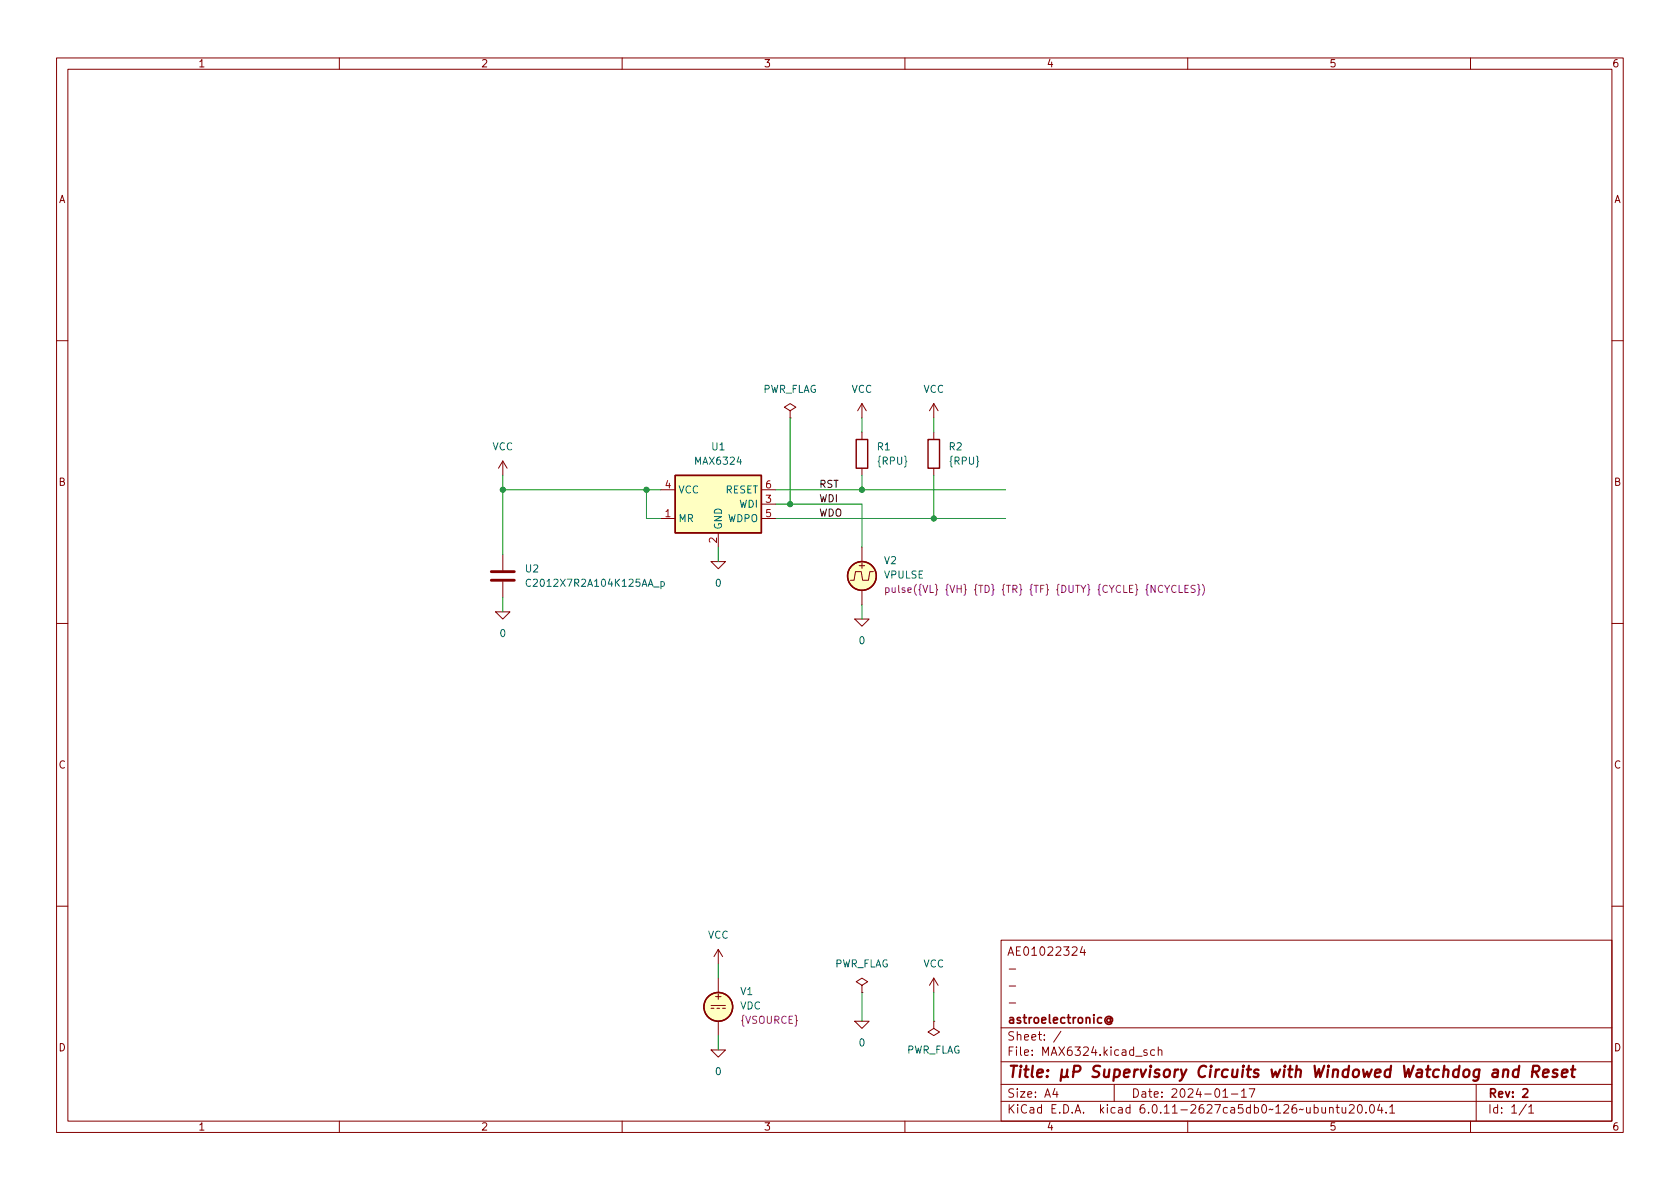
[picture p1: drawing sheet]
(kicad_sch
 (version 20231120)
 (generator "eeschema")
 (generator_version "8.0")
 (paper "A4")
 (title_block
  (title "µP Supervisory Circuits with Windowed Watchdog and Reset")
  (date "2024-01-17")
  (rev "2")
  (company "astroelectronic@")
  (comment 1 "-")
  (comment 2 "-")
  (comment 3 "-")
  (comment 4 "AE01022324"))
 (lib_symbols
  (symbol "Device:C"
   (pin_numbers hide)
   (pin_names
    (offset 0.254)) (exclude_from_sim no) (in_bom yes) (on_board yes)
   (property "Reference" "C" (at 0.635 2.54 0) (effects (font (size 1.27 1.27)) (justify left)))
   (property "Value" "C" (at 0.635 -2.54 0) (effects (font (size 1.27 1.27)) (justify left)))
   (property "Footprint" "" (at 0.9652 -3.81 0) (effects (font (size 1.27 1.27)) (hide yes)))
   (property "Datasheet" "~" (at 0 0 0) (effects (font (size 1.27 1.27)) (hide yes)))
   (property "Description" "Unpolarized capacitor" (at 0 0 0) (effects (font (size 1.27 1.27)) (hide yes)))
   (symbol "C_0_1"
    (polyline (pts (xy -2.032 -0.762) (xy 2.032 -0.762)) (stroke (width 0.508) (type default)) (fill (type none)))
    (polyline (pts (xy -2.032 0.762) (xy 2.032 0.762)) (stroke (width 0.508) (type default)) (fill (type none))))
   (symbol "C_1_1"
    (pin passive line (at 0 3.81 270) (length 2.794) (name "~" (effects (font (size 1.27 1.27)))) (number "1" (effects (font (size 1.27 1.27)))))
    (pin passive line (at 0 -3.81 90) (length 2.794) (name "~" (effects (font (size 1.27 1.27)))) (number "2" (effects (font (size 1.27 1.27)))))))
  (symbol "Device:R"
   (pin_numbers hide)
   (pin_names
    (offset 0)) (exclude_from_sim no) (in_bom yes) (on_board yes)
   (property "Reference" "R" (at 2.032 0 90) (effects (font (size 1.27 1.27))))
   (property "Value" "R" (at 0 0 90) (effects (font (size 1.27 1.27))))
   (property "Footprint" "" (at -1.778 0 90) (effects (font (size 1.27 1.27)) (hide yes)))
   (property "Datasheet" "~" (at 0 0 0) (effects (font (size 1.27 1.27)) (hide yes)))
   (property "Description" "Resistor" (at 0 0 0) (effects (font (size 1.27 1.27)) (hide yes)))
   (symbol "R_0_1"
    (rectangle (start -1.016 -2.54) (end 1.016 2.54) (stroke (width 0.254) (type default)) (fill (type none))))
   (symbol "R_1_1"
    (pin passive line (at 0 3.81 270) (length 1.27) (name "~" (effects (font (size 1.27 1.27)))) (number "1" (effects (font (size 1.27 1.27)))))
    (pin passive line (at 0 -3.81 90) (length 1.27) (name "~" (effects (font (size 1.27 1.27)))) (number "2" (effects (font (size 1.27 1.27)))))))
  (symbol "MAX6324:MAX6324" (exclude_from_sim no) (in_bom yes) (on_board yes)
   (property "Reference" "U" (at 0 8.89 0) (effects (font (size 1.27 1.27))))
   (property "Value" "MAX6324" (at 0 6.35 0) (effects (font (size 1.27 1.27))))
   (property "Footprint" "" (at 16.51 -11.43 0) (effects (font (size 1.27 1.27)) (hide yes)))
   (property "Datasheet" "https://www.analog.com/en/products/max6324.html" (at 0 0 0) (effects (font (size 1.27 1.27)) (hide yes)))
   (property "Description" "uP Supervisory Circuits with Windowed (Min/Max) Watchdog and Manual Reset " (at 0 0 0) (effects (font (size 1.27 1.27)) (hide yes)))
   (symbol "MAX6324_0_1"
    (rectangle (start -7.62 5.08) (end 7.62 -5.08) (stroke (width 0.254) (type default)) (fill (type background))))
   (symbol "MAX6324_1_1"
    (pin passive line (at -10.16 -2.54 0) (length 2.54) (name "MR" (effects (font (size 1.27 1.27)))) (number "1" (effects (font (size 1.27 1.27)))))
    (pin passive line (at 0 -7.62 90) (length 2.54) (name "GND" (effects (font (size 1.27 1.27)))) (number "2" (effects (font (size 1.27 1.27)))))
    (pin passive line (at 10.16 0 180) (length 2.54) (name "WDI" (effects (font (size 1.27 1.27)))) (number "3" (effects (font (size 1.27 1.27)))))
    (pin passive line (at -10.16 2.54 0) (length 2.54) (name "VCC" (effects (font (size 1.27 1.27)))) (number "4" (effects (font (size 1.27 1.27)))))
    (pin passive line (at 10.16 -2.54 180) (length 2.54) (name "WDPO" (effects (font (size 1.27 1.27)))) (number "5" (effects (font (size 1.27 1.27)))))
    (pin passive line (at 10.16 2.54 180) (length 2.54) (name "RESET" (effects (font (size 1.27 1.27)))) (number "6" (effects (font (size 1.27 1.27)))))))
  (symbol "Simulation_SPICE:VDC"
   (pin_numbers hide)
   (pin_names
    (offset 0.0254)) (exclude_from_sim no) (in_bom yes) (on_board yes)
   (property "Reference" "V" (at 2.54 2.54 0) (effects (font (size 1.27 1.27)) (justify left)))
   (property "Value" "VDC" (at 2.54 0 0) (effects (font (size 1.27 1.27)) (justify left)))
   (property "Footprint" "" (at 0 0 0) (effects (font (size 1.27 1.27)) (hide yes)))
   (property "Datasheet" "~" (at 0 0 0) (effects (font (size 1.27 1.27)) (hide yes)))
   (property "Description" "Voltage source, DC" (at 0 0 0) (effects (font (size 1.27 1.27)) (hide yes)))
   (property "Spice_Netlist_Enabled" "Y" (at 0 0 0) (effects (font (size 1.27 1.27)) (justify left) (hide yes)))
   (property "Spice_Primitive" "V" (at 0 0 0) (effects (font (size 1.27 1.27)) (justify left) (hide yes)))
   (property "Spice_Model" "dc(1)" (at 2.54 -2.54 0) (effects (font (size 1.27 1.27)) (justify left)))
   (symbol "VDC_0_0"
    (polyline (pts (xy -1.27 0.254) (xy 1.27 0.254)) (stroke (width 0) (type default)) (fill (type none)))
    (polyline (pts (xy -0.762 -0.254) (xy -1.27 -0.254)) (stroke (width 0) (type default)) (fill (type none)))
    (polyline (pts (xy 0.254 -0.254) (xy -0.254 -0.254)) (stroke (width 0) (type default)) (fill (type none)))
    (polyline (pts (xy 1.27 -0.254) (xy 0.762 -0.254)) (stroke (width 0) (type default)) (fill (type none)))
    (text "+" (at 0 1.905 0) (effects (font (size 1.27 1.27)))))
   (symbol "VDC_0_1"
    (circle (center 0 0) (radius 2.54) (stroke (width 0.254) (type default)) (fill (type background))))
   (symbol "VDC_1_1"
    (pin passive line (at 0 5.08 270) (length 2.54) (name "~" (effects (font (size 1.27 1.27)))) (number "1" (effects (font (size 1.27 1.27)))))
    (pin passive line (at 0 -5.08 90) (length 2.54) (name "~" (effects (font (size 1.27 1.27)))) (number "2" (effects (font (size 1.27 1.27)))))))
  (symbol "Simulation_SPICE:VPULSE"
   (pin_numbers hide)
   (pin_names
    (offset 0.0254)) (exclude_from_sim no) (in_bom yes) (on_board yes)
   (property "Reference" "V" (at 2.54 2.54 0) (effects (font (size 1.27 1.27)) (justify left)))
   (property "Value" "VPULSE" (at 2.54 0 0) (effects (font (size 1.27 1.27)) (justify left)))
   (property "Footprint" "" (at 0 0 0) (effects (font (size 1.27 1.27)) (hide yes)))
   (property "Datasheet" "~" (at 0 0 0) (effects (font (size 1.27 1.27)) (hide yes)))
   (property "Description" "Voltage source, pulse" (at 0 0 0) (effects (font (size 1.27 1.27)) (hide yes)))
   (property "Spice_Netlist_Enabled" "Y" (at 0 0 0) (effects (font (size 1.27 1.27)) (justify left) (hide yes)))
   (property "Spice_Primitive" "V" (at 0 0 0) (effects (font (size 1.27 1.27)) (justify left) (hide yes)))
   (property "Spice_Model" "pulse(0 1 2n 2n 2n 50n 100n)" (at 2.54 -2.54 0) (effects (font (size 1.27 1.27)) (justify left)))
   (symbol "VPULSE_0_0"
    (polyline (pts (xy -2.032 -0.762) (xy -1.397 -0.762) (xy -1.143 0.762) (xy -0.127 0.762) (xy 0.127 -0.762) (xy 1.143 -0.762) (xy 1.397 0.762) (xy 2.032 0.762)) (stroke (width 0) (type default)) (fill (type none)))
    (text "+" (at 0 1.905 0) (effects (font (size 1.27 1.27)))))
   (symbol "VPULSE_0_1"
    (circle (center 0 0) (radius 2.54) (stroke (width 0.254) (type default)) (fill (type background))))
   (symbol "VPULSE_1_1"
    (pin passive line (at 0 5.08 270) (length 2.54) (name "~" (effects (font (size 1.27 1.27)))) (number "1" (effects (font (size 1.27 1.27)))))
    (pin passive line (at 0 -5.08 90) (length 2.54) (name "~" (effects (font (size 1.27 1.27)))) (number "2" (effects (font (size 1.27 1.27)))))))
  (symbol "power:PWR_FLAG"
   (power)
   (pin_numbers hide)
   (pin_names
    (offset 0) hide) (exclude_from_sim no) (in_bom yes) (on_board yes)
   (property "Reference" "#FLG" (at 0 1.905 0) (effects (font (size 1.27 1.27)) (hide yes)))
   (property "Value" "PWR_FLAG" (at 0 3.81 0) (effects (font (size 1.27 1.27))))
   (property "Footprint" "" (at 0 0 0) (effects (font (size 1.27 1.27)) (hide yes)))
   (property "Datasheet" "~" (at 0 0 0) (effects (font (size 1.27 1.27)) (hide yes)))
   (property "Description" "Special symbol for telling ERC where power comes from" (at 0 0 0) (effects (font (size 1.27 1.27)) (hide yes)))
   (symbol "PWR_FLAG_0_0"
    (pin power_out line (at 0 0 90) (length 0) (name "pwr" (effects (font (size 1.27 1.27)))) (number "1" (effects (font (size 1.27 1.27))))))
   (symbol "PWR_FLAG_0_1"
    (polyline (pts (xy 0 0) (xy 0 1.27) (xy -1.016 1.905) (xy 0 2.54) (xy 1.016 1.905) (xy 0 1.27)) (stroke (width 0) (type default)) (fill (type none)))))
  (symbol "power:VCC"
   (power)
   (pin_names
    (offset 0)) (exclude_from_sim no) (in_bom yes) (on_board yes)
   (property "Reference" "#PWR" (at 0 -3.81 0) (effects (font (size 1.27 1.27)) (hide yes)))
   (property "Value" "VCC" (at 0 3.81 0) (effects (font (size 1.27 1.27))))
   (property "Footprint" "" (at 0 0 0) (effects (font (size 1.27 1.27)) (hide yes)))
   (property "Datasheet" "" (at 0 0 0) (effects (font (size 1.27 1.27)) (hide yes)))
   (property "Description" "Power symbol creates a global label with name \"VCC\"" (at 0 0 0) (effects (font (size 1.27 1.27)) (hide yes)))
   (symbol "VCC_0_1"
    (polyline (pts (xy -0.762 1.27) (xy 0 2.54)) (stroke (width 0) (type default)) (fill (type none)))
    (polyline (pts (xy 0 0) (xy 0 2.54)) (stroke (width 0) (type default)) (fill (type none)))
    (polyline (pts (xy 0 2.54) (xy 0.762 1.27)) (stroke (width 0) (type default)) (fill (type none))))
   (symbol "VCC_1_1"
    (pin power_in line (at 0 0 90) (length 0) hide (name "VCC" (effects (font (size 1.27 1.27)))) (number "1" (effects (font (size 1.27 1.27)))))))
  (symbol "pspice:0"
   (power)
   (pin_names
    (offset 0)) (exclude_from_sim no) (in_bom yes) (on_board yes)
   (property "Reference" "#GND" (at 0 -2.54 0) (effects (font (size 1.27 1.27)) (hide yes)))
   (property "Value" "0" (at 0 -1.778 0) (effects (font (size 1.27 1.27))))
   (property "Footprint" "" (at 0 0 0) (effects (font (size 1.27 1.27)) (hide yes)))
   (property "Datasheet" "~" (at 0 0 0) (effects (font (size 1.27 1.27)) (hide yes)))
   (property "Description" "0V reference potential for simulation" (at 0 0 0) (effects (font (size 1.27 1.27)) (hide yes)))
   (symbol "0_0_1"
    (polyline (pts (xy -1.27 0) (xy 0 -1.27) (xy 1.27 0) (xy -1.27 0)) (stroke (width 0) (type default)) (fill (type none))))
   (symbol "0_1_1"
    (pin power_in line (at 0 0 0) (length 0) hide (name "0" (effects (font (size 1.016 1.016)))) (number "1" (effects (font (size 1.016 1.016))))))))
 (junction
  (at 139.7 88.9)
  (diameter 0)
  (color 0 0 0 0))
 (junction
  (at 114.3 86.36)
  (diameter 0)
  (color 0 0 0 0))
 (junction
  (at 152.4 86.36)
  (diameter 0)
  (color 0 0 0 0))
 (junction
  (at 88.9 86.36)
  (diameter 0)
  (color 0 0 0 0))
 (junction
  (at 165.1 91.44)
  (diameter 0)
  (color 0 0 0 0))
 (wire
  (pts (xy 88.9 86.36) (xy 88.9 83.82))
  (stroke (width 0) (type default)))
 (wire
  (pts (xy 88.9 105.41) (xy 88.9 107.95))
  (stroke (width 0) (type default)))
 (wire
  (pts (xy 137.16 88.9) (xy 139.7 88.9))
  (stroke (width 0) (type default)))
 (wire
  (pts (xy 152.4 106.68) (xy 152.4 109.22))
  (stroke (width 0) (type default)))
 (wire
  (pts (xy 88.9 86.36) (xy 114.3 86.36))
  (stroke (width 0) (type default)))
 (wire
  (pts (xy 137.16 91.44) (xy 165.1 91.44))
  (stroke (width 0) (type default)))
 (wire
  (pts (xy 88.9 97.79) (xy 88.9 86.36))
  (stroke (width 0) (type default)))
 (wire
  (pts (xy 127 96.52) (xy 127 99.06))
  (stroke (width 0) (type default)))
 (wire
  (pts (xy 152.4 86.36) (xy 177.8 86.36))
  (stroke (width 0) (type default)))
 (wire
  (pts (xy 152.4 83.82) (xy 152.4 86.36))
  (stroke (width 0) (type default)))
 (wire
  (pts (xy 165.1 175.26) (xy 165.1 180.34))
  (stroke (width 0) (type default)))
 (wire
  (pts (xy 116.84 91.44) (xy 114.3 91.44))
  (stroke (width 0) (type default)))
 (wire
  (pts (xy 165.1 83.82) (xy 165.1 91.44))
  (stroke (width 0) (type default)))
 (wire
  (pts (xy 152.4 175.26) (xy 152.4 180.34))
  (stroke (width 0) (type default)))
 (wire
  (pts (xy 127 170.18) (xy 127 172.72))
  (stroke (width 0) (type default)))
 (wire
  (pts (xy 139.7 73.66) (xy 139.7 88.9))
  (stroke (width 0) (type default)))
 (wire
  (pts (xy 114.3 86.36) (xy 116.84 86.36))
  (stroke (width 0) (type default)))
 (wire
  (pts (xy 152.4 88.9) (xy 152.4 96.52))
  (stroke (width 0) (type default)))
 (wire
  (pts (xy 137.16 86.36) (xy 152.4 86.36))
  (stroke (width 0) (type default)))
 (wire
  (pts (xy 127 182.88) (xy 127 185.42))
  (stroke (width 0) (type default)))
 (wire
  (pts (xy 114.3 86.36) (xy 114.3 91.44))
  (stroke (width 0) (type default)))
 (wire
  (pts (xy 139.7 88.9) (xy 152.4 88.9))
  (stroke (width 0) (type default)))
 (wire
  (pts (xy 152.4 73.66) (xy 152.4 76.2))
  (stroke (width 0) (type default)))
 (wire
  (pts (xy 165.1 73.66) (xy 165.1 76.2))
  (stroke (width 0) (type default)))
 (wire
  (pts (xy 165.1 91.44) (xy 177.8 91.44))
  (stroke (width 0) (type default)))
 (label "WDO"
  (at 144.78 91.44 0)
  (fields_autoplaced yes)
  (effects (font (size 1.27 1.27)) (justify left bottom)))
 (label "WDI"
  (at 144.78 88.9 0)
  (fields_autoplaced yes)
  (effects (font (size 1.27 1.27)) (justify left bottom)))
 (label "RST"
  (at 144.78 86.36 0)
  (fields_autoplaced yes)
  (effects (font (size 1.27 1.27)) (justify left bottom)))
 (symbol
  (lib_id "power:PWR_FLAG")
  (at 165.1 180.34 180)
  (unit 1)
  (exclude_from_sim no)
  (in_bom yes)
  (on_board yes)
  (dnp no)
  (fields_autoplaced yes)
  (property "Reference" "#FLG02" (at 165.1 182.245 0) (effects (font (size 1.27 1.27)) (hide yes)))
  (property "Value" "PWR_FLAG" (at 165.1 185.42 0) (effects (font (size 1.27 1.27))))
  (property "Footprint" "" (at 165.1 180.34 0) (effects (font (size 1.27 1.27)) (hide yes)))
  (property "Datasheet" "~" (at 165.1 180.34 0) (effects (font (size 1.27 1.27)) (hide yes)))
  (property "Description" "" (at 165.1 180.34 0) (effects (font (size 1.27 1.27)) (hide yes)))
  (pin "1"))
 (symbol
  (lib_id "power:VCC")
  (at 88.9 83.82 0)
  (unit 1)
  (exclude_from_sim no)
  (in_bom yes)
  (on_board yes)
  (dnp no)
  (fields_autoplaced yes)
  (property "Reference" "#PWR01" (at 88.9 87.63 0) (effects (font (size 1.27 1.27)) (hide yes)))
  (property "Value" "VCC" (at 88.9 78.74 0) (effects (font (size 1.27 1.27))))
  (property "Footprint" "" (at 88.9 83.82 0) (effects (font (size 1.27 1.27)) (hide yes)))
  (property "Datasheet" "" (at 88.9 83.82 0) (effects (font (size 1.27 1.27)) (hide yes)))
  (property "Description" "" (at 88.9 83.82 0) (effects (font (size 1.27 1.27)) (hide yes)))
  (pin "1"))
 (symbol
  (lib_id "power:PWR_FLAG")
  (at 139.7 73.66 0)
  (unit 1)
  (exclude_from_sim no)
  (in_bom yes)
  (on_board yes)
  (dnp no)
  (fields_autoplaced yes)
  (property "Reference" "#FLG03" (at 139.7 71.755 0) (effects (font (size 1.27 1.27)) (hide yes)))
  (property "Value" "PWR_FLAG" (at 139.7 68.58 0) (effects (font (size 1.27 1.27))))
  (property "Footprint" "" (at 139.7 73.66 0) (effects (font (size 1.27 1.27)) (hide yes)))
  (property "Datasheet" "~" (at 139.7 73.66 0) (effects (font (size 1.27 1.27)) (hide yes)))
  (property "Description" "" (at 139.7 73.66 0) (effects (font (size 1.27 1.27)) (hide yes)))
  (pin "1"))
 (symbol
  (lib_id "Device:R")
  (at 152.4 80.01 0)
  (unit 1)
  (exclude_from_sim no)
  (in_bom yes)
  (on_board yes)
  (dnp no)
  (fields_autoplaced yes)
  (property "Reference" "R1" (at 154.94 78.7399 0) (effects (font (size 1.27 1.27)) (justify left)))
  (property "Value" "{RPU}" (at 154.94 81.2799 0) (effects (font (size 1.27 1.27)) (justify left)))
  (property "Footprint" "" (at 150.622 80.01 90) (effects (font (size 1.27 1.27)) (hide yes)))
  (property "Datasheet" "~" (at 152.4 80.01 0) (effects (font (size 1.27 1.27)) (hide yes)))
  (property "Description" "" (at 152.4 80.01 0) (effects (font (size 1.27 1.27)) (hide yes)))
  (pin "1")
  (pin "2"))
 (symbol
  (lib_id "pspice:0")
  (at 152.4 180.34 0)
  (unit 1)
  (exclude_from_sim no)
  (in_bom yes)
  (on_board yes)
  (dnp no)
  (fields_autoplaced yes)
  (property "Reference" "#GND04" (at 152.4 182.88 0) (effects (font (size 1.27 1.27)) (hide yes)))
  (property "Value" "0" (at 152.4 184.15 0) (effects (font (size 1.27 1.27))))
  (property "Footprint" "" (at 152.4 180.34 0) (effects (font (size 1.27 1.27)) (hide yes)))
  (property "Datasheet" "~" (at 152.4 180.34 0) (effects (font (size 1.27 1.27)) (hide yes)))
  (property "Description" "" (at 152.4 180.34 0) (effects (font (size 1.27 1.27)) (hide yes)))
  (pin "1"))
 (symbol
  (lib_id "Device:C")
  (at 88.9 101.6 0)
  (unit 1)
  (exclude_from_sim no)
  (in_bom yes)
  (on_board yes)
  (dnp no)
  (fields_autoplaced yes)
  (property "Reference" "U2" (at 92.71 100.3299 0) (effects (font (size 1.27 1.27)) (justify left)))
  (property "Value" "C2012X7R2A104K125AA_p" (at 92.71 102.8699 0) (effects (font (size 1.27 1.27)) (justify left)))
  (property "Footprint" "" (at 89.8652 105.41 0) (effects (font (size 1.27 1.27)) (hide yes)))
  (property "Datasheet" "~" (at 88.9 101.6 0) (effects (font (size 1.27 1.27)) (hide yes)))
  (property "Description" "" (at 88.9 101.6 0) (effects (font (size 1.27 1.27)) (hide yes)))
  (property "Sim.Library" "models/C2012X7R2A104K125AA_p.mod" (at 88.9 101.6 0) (effects (font (size 1.27 1.27)) (hide yes)))
  (property "Sim.Name" "C2012X7R2A104K125AA_p" (at 88.9 101.6 0) (effects (font (size 1.27 1.27)) (hide yes)))
  (property "Sim.Pins" "1=n1 2=n2" (at 0 0 0) (effects (font (size 1.27 1.27)) (hide yes)))
  (pin "1")
  (pin "2"))
 (symbol
  (lib_id "Device:R")
  (at 165.1 80.01 0)
  (unit 1)
  (exclude_from_sim no)
  (in_bom yes)
  (on_board yes)
  (dnp no)
  (fields_autoplaced yes)
  (property "Reference" "R2" (at 167.64 78.7399 0) (effects (font (size 1.27 1.27)) (justify left)))
  (property "Value" "{RPU}" (at 167.64 81.2799 0) (effects (font (size 1.27 1.27)) (justify left)))
  (property "Footprint" "" (at 163.322 80.01 90) (effects (font (size 1.27 1.27)) (hide yes)))
  (property "Datasheet" "~" (at 165.1 80.01 0) (effects (font (size 1.27 1.27)) (hide yes)))
  (property "Description" "" (at 165.1 80.01 0) (effects (font (size 1.27 1.27)) (hide yes)))
  (pin "1")
  (pin "2"))
 (symbol
  (lib_id "power:VCC")
  (at 165.1 175.26 0)
  (unit 1)
  (exclude_from_sim no)
  (in_bom yes)
  (on_board yes)
  (dnp no)
  (fields_autoplaced yes)
  (property "Reference" "#PWR04" (at 165.1 179.07 0) (effects (font (size 1.27 1.27)) (hide yes)))
  (property "Value" "VCC" (at 165.1 170.18 0) (effects (font (size 1.27 1.27))))
  (property "Footprint" "" (at 165.1 175.26 0) (effects (font (size 1.27 1.27)) (hide yes)))
  (property "Datasheet" "" (at 165.1 175.26 0) (effects (font (size 1.27 1.27)) (hide yes)))
  (property "Description" "" (at 165.1 175.26 0) (effects (font (size 1.27 1.27)) (hide yes)))
  (pin "1"))
 (symbol
  (lib_id "power:PWR_FLAG")
  (at 152.4 175.26 0)
  (unit 1)
  (exclude_from_sim no)
  (in_bom yes)
  (on_board yes)
  (dnp no)
  (fields_autoplaced yes)
  (property "Reference" "#FLG01" (at 152.4 173.355 0) (effects (font (size 1.27 1.27)) (hide yes)))
  (property "Value" "PWR_FLAG" (at 152.4 170.18 0) (effects (font (size 1.27 1.27))))
  (property "Footprint" "" (at 152.4 175.26 0) (effects (font (size 1.27 1.27)) (hide yes)))
  (property "Datasheet" "~" (at 152.4 175.26 0) (effects (font (size 1.27 1.27)) (hide yes)))
  (property "Description" "" (at 152.4 175.26 0) (effects (font (size 1.27 1.27)) (hide yes)))
  (pin "1"))
 (symbol
  (lib_id "MAX6324:MAX6324")
  (at 127 88.9 0)
  (unit 1)
  (exclude_from_sim no)
  (in_bom yes)
  (on_board yes)
  (dnp no)
  (fields_autoplaced yes)
  (property "Reference" "U1" (at 127 78.74 0) (effects (font (size 1.27 1.27))))
  (property "Value" "MAX6324" (at 127 81.28 0) (effects (font (size 1.27 1.27))))
  (property "Footprint" "" (at 143.51 100.33 0) (effects (font (size 1.27 1.27)) (hide yes)))
  (property "Datasheet" "https://www.analog.com/en/products/max6324.html" (at 127 88.9 0) (effects (font (size 1.27 1.27)) (hide yes)))
  (property "Description" "" (at 127 88.9 0) (effects (font (size 1.27 1.27)) (hide yes)))
  (property "Sim.Library" "models/max6324.lib" (at 127 88.9 0) (effects (font (size 1.27 1.27)) (hide yes)))
  (property "Sim.Name" "MAX6324" (at 127 88.9 0) (effects (font (size 1.27 1.27)) (hide yes)))
  (property "Sim.Pins" "1=1 2=2 3=3 4=4 5=5 6=6" (at 0 0 0) (effects (font (size 1.27 1.27)) (hide yes)))
  (pin "1")
  (pin "2")
  (pin "3")
  (pin "4")
  (pin "5")
  (pin "6"))
 (symbol
  (lib_id "pspice:0")
  (at 127 185.42 0)
  (unit 1)
  (exclude_from_sim no)
  (in_bom yes)
  (on_board yes)
  (dnp no)
  (fields_autoplaced yes)
  (property "Reference" "#GND02" (at 127 187.96 0) (effects (font (size 1.27 1.27)) (hide yes)))
  (property "Value" "0" (at 127 189.23 0) (effects (font (size 1.27 1.27))))
  (property "Footprint" "" (at 127 185.42 0) (effects (font (size 1.27 1.27)) (hide yes)))
  (property "Datasheet" "~" (at 127 185.42 0) (effects (font (size 1.27 1.27)) (hide yes)))
  (property "Description" "" (at 127 185.42 0) (effects (font (size 1.27 1.27)) (hide yes)))
  (pin "1"))
 (symbol
  (lib_id "Simulation_SPICE:VDC")
  (at 127 177.8 0)
  (unit 1)
  (exclude_from_sim no)
  (in_bom yes)
  (on_board yes)
  (dnp no)
  (fields_autoplaced yes)
  (property "Reference" "V1" (at 130.81 175.0701 0) (effects (font (size 1.27 1.27)) (justify left)))
  (property "Value" "VDC" (at 130.81 177.6101 0) (effects (font (size 1.27 1.27)) (justify left)))
  (property "Footprint" "" (at 127 177.8 0) (effects (font (size 1.27 1.27)) (hide yes)))
  (property "Datasheet" "~" (at 127 177.8 0) (effects (font (size 1.27 1.27)) (hide yes)))
  (property "Description" "" (at 127 177.8 0) (effects (font (size 1.27 1.27)) (hide yes)))
  (property "Sim.Device" "SPICE" (at 127 177.8 0) (effects (font (size 1.27 1.27)) (justify left) (hide yes)))
  (property "Sim.Params" "type=\"V\" model=\"{VSOURCE}\" lib=\"\"" (at 0 0 0) (effects (font (size 1.27 1.27)) (hide yes)))
  (property "Sim.Pins" "1=1 2=2" (at 0 0 0) (effects (font (size 1.27 1.27)) (hide yes)))
  (pin "1")
  (pin "2"))
 (symbol
  (lib_id "power:VCC")
  (at 165.1 73.66 0)
  (unit 1)
  (exclude_from_sim no)
  (in_bom yes)
  (on_board yes)
  (dnp no)
  (fields_autoplaced yes)
  (property "Reference" "#PWR05" (at 165.1 77.47 0) (effects (font (size 1.27 1.27)) (hide yes)))
  (property "Value" "VCC" (at 165.1 68.58 0) (effects (font (size 1.27 1.27))))
  (property "Footprint" "" (at 165.1 73.66 0) (effects (font (size 1.27 1.27)) (hide yes)))
  (property "Datasheet" "" (at 165.1 73.66 0) (effects (font (size 1.27 1.27)) (hide yes)))
  (property "Description" "" (at 165.1 73.66 0) (effects (font (size 1.27 1.27)) (hide yes)))
  (pin "1"))
 (symbol
  (lib_id "Simulation_SPICE:VPULSE")
  (at 152.4 101.6 0)
  (unit 1)
  (exclude_from_sim no)
  (in_bom yes)
  (on_board yes)
  (dnp no)
  (fields_autoplaced yes)
  (property "Reference" "V2" (at 156.21 98.8701 0) (effects (font (size 1.27 1.27)) (justify left)))
  (property "Value" "VPULSE" (at 156.21 101.4101 0) (effects (font (size 1.27 1.27)) (justify left)))
  (property "Footprint" "" (at 152.4 101.6 0) (effects (font (size 1.27 1.27)) (hide yes)))
  (property "Datasheet" "~" (at 152.4 101.6 0) (effects (font (size 1.27 1.27)) (hide yes)))
  (property "Description" "" (at 152.4 101.6 0) (effects (font (size 1.27 1.27)) (hide yes)))
  (property "Sim.Device" "V" (at 152.4 101.6 0) (effects (font (size 1.27 1.27)) (justify left) (hide yes)))
  (property "Sim.Type" "PULSE" (at 0 0 0) (effects (font (size 1.27 1.27)) (hide yes)))
  (property "Sim.Params" "y1={VL} y2={VH} td={TD} tr={TR} tf={TF} tw={DUTY} per={CYCLE} np={NCYCLES}" (at 156.21 103.9501 0) (effects (font (size 1.27 1.27)) (justify left)))
  (property "Sim.Pins" "1=+ 2=-" (at 0 0 0) (effects (font (size 1.27 1.27)) (hide yes)))
  (pin "1")
  (pin "2"))
 (symbol
  (lib_id "power:VCC")
  (at 152.4 73.66 0)
  (unit 1)
  (exclude_from_sim no)
  (in_bom yes)
  (on_board yes)
  (dnp no)
  (fields_autoplaced yes)
  (property "Reference" "#PWR03" (at 152.4 77.47 0) (effects (font (size 1.27 1.27)) (hide yes)))
  (property "Value" "VCC" (at 152.4 68.58 0) (effects (font (size 1.27 1.27))))
  (property "Footprint" "" (at 152.4 73.66 0) (effects (font (size 1.27 1.27)) (hide yes)))
  (property "Datasheet" "" (at 152.4 73.66 0) (effects (font (size 1.27 1.27)) (hide yes)))
  (property "Description" "" (at 152.4 73.66 0) (effects (font (size 1.27 1.27)) (hide yes)))
  (pin "1"))
 (symbol
  (lib_id "pspice:0")
  (at 88.9 107.95 0)
  (unit 1)
  (exclude_from_sim no)
  (in_bom yes)
  (on_board yes)
  (dnp no)
  (fields_autoplaced yes)
  (property "Reference" "#GND0101" (at 88.9 110.49 0) (effects (font (size 1.27 1.27)) (hide yes)))
  (property "Value" "0" (at 88.9 111.76 0) (effects (font (size 1.27 1.27))))
  (property "Footprint" "" (at 88.9 107.95 0) (effects (font (size 1.27 1.27)) (hide yes)))
  (property "Datasheet" "~" (at 88.9 107.95 0) (effects (font (size 1.27 1.27)) (hide yes)))
  (property "Description" "" (at 88.9 107.95 0) (effects (font (size 1.27 1.27)) (hide yes)))
  (pin "1"))
 (symbol
  (lib_id "pspice:0")
  (at 152.4 109.22 0)
  (unit 1)
  (exclude_from_sim no)
  (in_bom yes)
  (on_board yes)
  (dnp no)
  (fields_autoplaced yes)
  (property "Reference" "#GND03" (at 152.4 111.76 0) (effects (font (size 1.27 1.27)) (hide yes)))
  (property "Value" "0" (at 152.4 113.03 0) (effects (font (size 1.27 1.27))))
  (property "Footprint" "" (at 152.4 109.22 0) (effects (font (size 1.27 1.27)) (hide yes)))
  (property "Datasheet" "~" (at 152.4 109.22 0) (effects (font (size 1.27 1.27)) (hide yes)))
  (property "Description" "" (at 152.4 109.22 0) (effects (font (size 1.27 1.27)) (hide yes)))
  (pin "1"))
 (symbol
  (lib_id "power:VCC")
  (at 127 170.18 0)
  (unit 1)
  (exclude_from_sim no)
  (in_bom yes)
  (on_board yes)
  (dnp no)
  (fields_autoplaced yes)
  (property "Reference" "#PWR02" (at 127 173.99 0) (effects (font (size 1.27 1.27)) (hide yes)))
  (property "Value" "VCC" (at 127 165.1 0) (effects (font (size 1.27 1.27))))
  (property "Footprint" "" (at 127 170.18 0) (effects (font (size 1.27 1.27)) (hide yes)))
  (property "Datasheet" "" (at 127 170.18 0) (effects (font (size 1.27 1.27)) (hide yes)))
  (property "Description" "" (at 127 170.18 0) (effects (font (size 1.27 1.27)) (hide yes)))
  (pin "1"))
 (symbol
  (lib_id "pspice:0")
  (at 127 99.06 0)
  (unit 1)
  (exclude_from_sim no)
  (in_bom yes)
  (on_board yes)
  (dnp no)
  (fields_autoplaced yes)
  (property "Reference" "#GND01" (at 127 101.6 0) (effects (font (size 1.27 1.27)) (hide yes)))
  (property "Value" "0" (at 127 102.87 0) (effects (font (size 1.27 1.27))))
  (property "Footprint" "" (at 127 99.06 0) (effects (font (size 1.27 1.27)) (hide yes)))
  (property "Datasheet" "~" (at 127 99.06 0) (effects (font (size 1.27 1.27)) (hide yes)))
  (property "Description" "" (at 127 99.06 0) (effects (font (size 1.27 1.27)) (hide yes)))
  (pin "1"))
 (sheet_instances
  (path ""
   (page "1"))))
